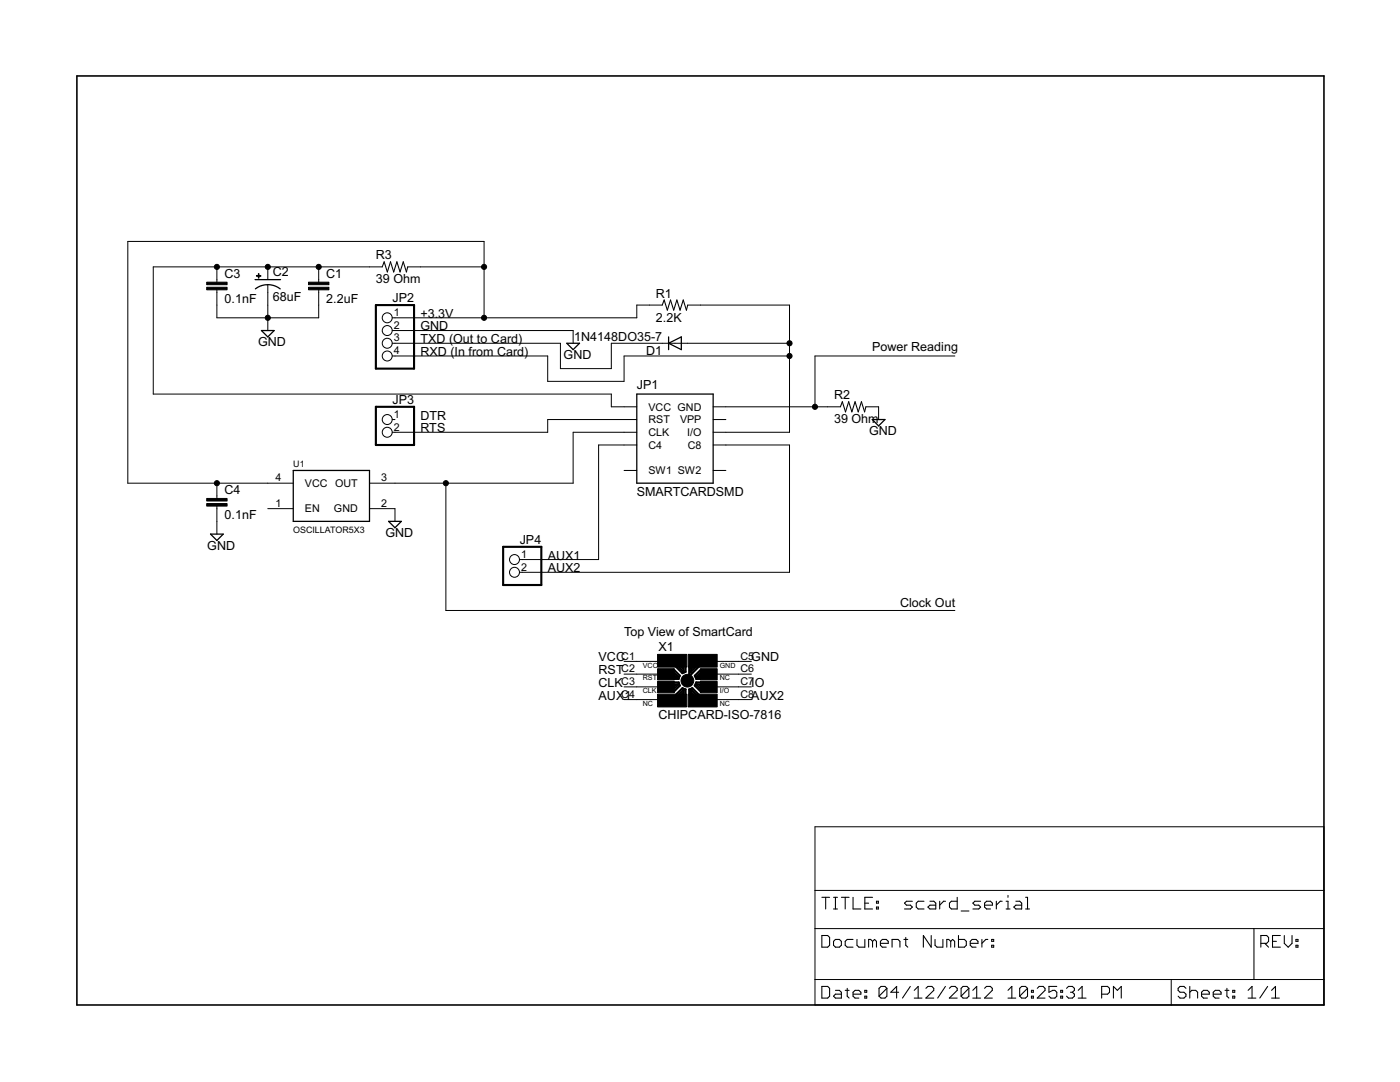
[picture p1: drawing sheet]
<svg xmlns="http://www.w3.org/2000/svg" width="279mm" height="216mm" viewBox="0 0 279 216" stroke-linecap="round" stroke-linejoin="round" font-family="sans-serif">
<path d="M50.9 55.8h5.1M53.4 56.8l1.6 .3 .9 .5M53.4 56.8l-1 .1-1.4 .7M52.2 66h2.5l-1.3 1.2zM113.1 68.5h2.6l-1.3 1.3zM127.1 78.6h15.2v17.8h-15.2zM133.4 68.5l2.6-1.3v2.6zM133.4 67.2v2.6M58.5 93.9h15.2v10.1h-15.2zM174.1 83.7h2.5l-1.3 1.3zM42 106.6h2.6l-1.3 1.2zM77.6 104h2.5l-1.3 1.3z" fill="none" stroke="#000" stroke-width=".25"/>
<g fill="none" stroke="#000" stroke-width=".2">
<path d="M43.3 57.8v5.6h20.3v-5.6M43.3 53.3v3M53.4 53.3v2.5M53.4 56.8v9.2M63.6 53.3v3M76.3 53.3h-45.7v25.3h91.4v2.6h5.1M81.4 53.3h15.2M78.3 66h36.1v2.5M78.3 68.5h33.5v5.1h10.2v-5.1h35.6M78.3 71h31v5.1h15.2v-5.1h33.1M96.6 63.4v-15.2h-71.1v48.2h33M132.2 60.9h-5.1v2.5h-48.8"/>
<path d="M137.2 60.9h20.4v25.4h-15.3M190.6 71h-28v10.2M43.3 96.4v3.1M78.3 83.7h.5M89 96.4v25.4h101.6M124.5 93.9h2.6M127.1 83.7h-17.8v2.6h-31M127.1 86.3h-12.7v10.1h-40.7M127.1 88.8h-7.6v22.9h-15.8M142.3 81.2h25.4M142.3 83.7h2.6M142.3 93.9h2.6"/>
<path d="M142.3 88.8h15.3v25.4h-53.9M172.8 81.2h2.5v2.5M43.3 101v5.6M53.4 101.5h5.1M73.7 101.5h5.1v2.5M124.5 132h7.7M124.5 134.5h7.7M124.5 137.1h7.7M124.5 139.6h7.7M142.3 132h7.6M142.3 134.5h7.6M142.3 137.1h7.6"/>
<path d="M142.3 139.6h7.6M162.6 165h101.6v35.5h-101.6zM162.6 177.7h101.6M162.6 185.3h101.6M162.6 195.5h101.6M233.7 195.5v5M250.3 185.3v10.2"/>
<circle cx="77.3" cy="71" r=".99"/>
<circle cx="77.3" cy="63.4" r=".99"/>
<circle cx="77.3" cy="68.5" r=".99"/>
<circle cx="77.3" cy="66" r=".99"/>
<circle cx="77.3" cy="86.3" r=".99"/>
<circle cx="77.3" cy="83.7" r=".99"/>
<circle cx="102.7" cy="114.2" r=".99"/>
<circle cx="102.7" cy="111.7" r=".99"/>
</g>
<g fill="none" stroke="#000" stroke-width=".42">
<path d="M75 60.9h7.6v12.7h-7.6zM75 81.2h7.6v7.6h-7.6zM100.4 109.1h7.6v7.6h-7.6zM134.5 134.2l.8 .8v.1h-.8M134.5 133.6l1.2 1.2-.3 .7h-.9M134.5 136.5l.8 .2-.8 .8M134.5 134.7l.2 .2M134.5 136.2h.9l.3 .6-1.2 1.2M134.8 136.7l-.3 .3M134.8 136.7h.1M134.8 133l1.4 1.3 .6-.2v-.9M135.4 133.1l.9 .9 .1-.9"/>
<path d="M136 133l.3 .4M136.4 138.2l-.4 .4M136.5 138.6l-.1-.9-1 .9M136.8 138.5v-.9l-.6-.3-1.3 1.3M137.5 138.5v-.9l.7-.3 1.3 1.4M137.9 138.5l.1-.8 .9 .9M137.9 133.1v.9M137.9 134l-.2 .3M138 138.2l.4 .4M138.4 133l-.4 .4M139 133l-1.1 1M139.5 133l-1.8 1.8h-.2v-1.7"/>
<path d="M139.6 136.7l.3 .3M139.8 136.2h-.9l-.2 .6 1.2 1.2M139.8 134.7l-.2 .2M139.8 136.5l-.8 .2 .9 .8M139.9 133.6l-1.2 1.2 .2 .7h.9M139.9 134.1l-.9 .9 .8 .1"/>
</g>
<g fill="none" stroke="#000" stroke-width=".21">
<path d="M76.3 53.3l.4-1.1 .6 2.1 .6-2.1 .7 2.1 .6-2.1 .6 2.1 .7-2.1 .6 2.1 .3-1M132.2 60.9l.3-1 .7 2 .6-2 .7 2 .6-2 .6 2 .7-2 .6 2 .2-1M167.7 81.2l.4-1 .6 2 .7-2 .6 2 .6-2 .7 2 .6-2 .7 2 .2-1M164 179h1.6M164.8 179v2.4M166.3 179h.8M166.7 179v2.4M167.9 179h1.6M168.7 179v2.4M170.2 179v2.4h1.6M174.1 179h-1.5v2.4h1.5M174.9 179.8h.4v.4h-.4z"/>
<path d="M182.1 179.8h-1.2l-.4 .4 .4 .4h.8l.4 .4-.4 .4h-1.2M184.4 179.8h-1.2l-.3 .4v.8l.3 .4h1.2M185.6 179.8h.8l.4 .4v1.2h-1.2l-.4-.4 .4-.4h1.2M187.5 179.8v1.6M188.7 179.8h-.4l-.8 .8M191 179v2.4h-1.1l-.4-.4v-.8l.4-.4h1.1M195.7 179.8h-1.2l-.3 .4 .3 .4h.8l.4 .4-.4 .4h-1.1M198.8 179.8v1.6M200 179.8h-.4l-.8 .8M200.8 179.8h.4v1.6M201.2 178.7v.3M202.7 179.8h.8l.4 .4v1.2h-1.2l-.4-.4 .4-.4h1.2"/>
<path d="M204.7 179h.4v2.4M164 186.7h1.2l.4 .3v1.6l-.4 .4h-1.2zM164 196.8h1.2l.4 .4v1.6l-.4 .4h-1.2zM166.3 187.8l.4-.3h.8l.4 .3v.8l-.4 .4h-.8l-.4-.4zM166.3 181.4h.8M166.7 197.6h.8l.4 .4v1.2h-1.2l-.4-.4 .4-.4h1.2M168.7 197.6h.8M169.1 197.2v1.6l.4 .4M170.2 198.4h1.6v-.4l-.4-.4h-.8l-.4 .4v.8l.4 .4h.8M170.2 187.5h-1.1l-.4 .3v.8l.4 .4h1.1M171 187.5v1.1l.4 .4h1.2v-1.5M172.6 198.8h.4v.4h-.4z"/>
<path d="M172.6 197.6h.4v.4h-.4zM172.6 180.2h.8M174.1 187.8l-.3-.3h-.4v1.5M174.1 187.8l.4-.3 .4 .3v1.2M174.1 187.8v1.2M174.9 181h.4v.4h-.4zM175.7 188.2h1.6v-.4l-.4-.3h-.8l-.4 .3v.8l.4 .4h.8M177 197.2v1.6l-.4 .4h-.8l-.4-.4M177 197.2l-.4-.4h-.8l-.4 .4v1.6M177 197.2l-1.6 1.6M178 189v-1.5h1.2l.4 .3v1.2M179.3 198h-1.5l1.1-1.2v2.4"/>
<path d="M180.4 187.5h.8M180.8 187v1.6l.4 .4M181.7 196.8l-1.6 2.4M182.5 199.2h1.5M182.5 197.6l.7-.8v2.4M184.8 197.2l.4-.4h.8l.4 .4v.4l-1.6 1.6h1.6M185.8 186.7v2.3l-1.5-2.3v2.3M186.6 187.5v1.1l.4 .4h1.2v-1.5M188.7 196.8l-1.6 2.4M189.5 197.2l.4-.4h.7l.4 .4v.4l-1.5 1.6h1.5M189.7 187.8l-.4-.3h-.3v1.5M189.7 187.8v1.2"/>
<path d="M189.7 187.8l.4-.3 .4 .3v1.2M191.3 186.7v2.3h1.2l.3-.4v-.8l-.3-.3h-1.2M191.8 181.8h1.6M193.4 197.2v1.6l-.4 .4h-.8l-.4-.4M193.4 197.2l-.4-.4h-.8l-.4 .4v1.6M193.4 197.2l-1.6 1.6M193.6 188.2h1.6v-.4l-.4-.3h-.8l-.4 .3v.8l.4 .4h.8M194.1 199.2h1.6M194.1 197.6l.8-.8v2.4M196 187.5v1.5M196.5 197.2l.4-.4h.8l.3 .4v.4l-1.5 1.6h1.5M196.5 180.6h1.6v-.4l-.4-.4h-.8l-.4 .4v.8l.4 .4h.8"/>
<path d="M197.1 187.5h-.4l-.7 .7M197.9 188.6h.4v.4h-.4zM197.9 187.5h.4v.3h-.4zM200.8 181.4h.8M201.2 199.2h1.5M201.2 197.6l.7-.8v2.4M204.7 181.4h.8M205.1 197.2v1.6l-.4 .4h-.8l-.4-.4M205.1 197.2l-.4-.4h-.8l-.4 .4v1.6M205.1 197.2l-1.6 1.6M205.8 198.8h.4v.4h-.4zM205.8 197.6h.4v.4h-.4z"/>
<path d="M207 197.2l.4-.4h.8l.4 .4v.4l-1.6 1.6h1.6M210.9 196.8h-1.6v1.2l.8-.4h.4l.4 .4v.8l-.4 .4h-.8l-.4-.4M211.7 198.8h.4v.4h-.4zM211.7 197.6h.4v.4h-.4zM212.9 197.2l.3-.4h.8l.4 .4v.4l-.4 .4M213.6 198h.4M214 198l.4 .4v.4l-.4 .4h-.8l-.3-.4M215.2 199.2h1.5M215.2 197.6l.8-.8v2.4M219.9 198.4h1.1l.4-.4v-.8l-.4-.4h-1.1v2.4M222.2 199.2v-2.4l.8 .8 .8-.8v2.4M236.7 197.2l-.4-.4h-.8l-.4 .4v.4l.4 .4h.8l.4 .4v.4l-.4 .4h-.8l-.4-.4"/>
<path d="M237.4 198l.4-.4h.8l.4 .4v1.2M237.4 196.8v2.4M239.8 198.4h1.5v-.4l-.3-.4h-.8l-.4 .4v.8l.4 .4h.8M242.1 198.4h1.6v-.4l-.4-.4h-.8l-.4 .4v.8l.4 .4h.8M244.5 197.6h.8M244.9 197.2v1.6l.4 .4M246 198.8h.4v.4h-.4zM246 197.6h.4v.4h-.4zM249.1 199.2h1.5M249.1 197.6l.8-.8v2.4M251.6 188.2h1.2l.4-.4v-.8l-.4-.3h-1.2v2.3M252.4 188.2l.8 .8"/>
<path d="M253 196.8l-1.6 2.4M253.8 199.2h1.5M253.8 197.6l.8-.8v2.4M254 187.8h.7M255.5 186.7h-1.5v2.3h1.5M256.3 186.7v1.5l.8 .8 .8-.8v-1.5M258.6 188.6h.4v.4h-.4zM258.6 187.5h.4v.3h-.4z"/>
</g>
<g fill="#000" stroke="#000" stroke-width=".2">
<path d="M41.3 57.3h4v.5h-4zM41.3 56.3h4v.5h-4zM51.2 55h.9v.1h-.9zM51.6 54.6h.1v.9h-.1zM61.6 57.3h4v.5h-4zM61.6 56.3h4v.5h-4zM41.3 99.5h4v.5h-4zM41.3 100.5h4v.5h-4zM131.2 133.4h3.4v2.3h-3.4zM131.2 136h3.4v2.2h-3.4zM131.2 130.6h5.8v2.5h-5.8zM131.2 138.5h5.8v2.6h-5.8z"/>
<path d="M137.3 138.5h5.8v2.6h-5.8zM137.3 130.6h5.8v2.5h-5.8zM139.8 133.4h3.3v2.3h-3.3zM139.8 136h3.3v2.2h-3.3z"/>
</g>
<g fill="#000" stroke="#000" stroke-width=".2">
<circle cx="43.3" cy="53.3" r=".51"/>
<circle cx="53.4" cy="53.3" r=".51"/>
<circle cx="63.6" cy="53.3" r=".51"/>
<circle cx="96.6" cy="53.3" r=".51"/>
<circle cx="53.4" cy="63.4" r=".51"/>
<circle cx="96.6" cy="63.4" r=".51"/>
<circle cx="157.6" cy="71" r=".51"/>
<circle cx="157.6" cy="68.5" r=".51"/>
<circle cx="43.3" cy="96.4" r=".51"/>
<circle cx="89" cy="96.4" r=".51"/>
<circle cx="162.6" cy="81.2" r=".51"/>
<circle cx="137.2" cy="135.8" r="1.27"/>
</g>
<path d="M15.3 15.2h248.9v185.3h-248.9z" fill="none" stroke="#000" stroke-width=".32"/>
<g font-size="2.8">
<text x="75" y="51.8">R3</text>
<text x="44.8" y="55.4">C3</text>
<text x="54.5" y="60">68uF</text>
<text x="54.5" y="55.2">C2</text>
<text x="65.1" y="55.4">C1</text>
<text x="75" y="56.6">39 Ohm</text>
<text x="130.9" y="59.4">R1</text>
<text x="44.8" y="60.5">0.1nF</text>
<text x="65.1" y="60.5">2.2uF</text>
<text x="78.3" y="60.2">JP2</text>
<text x="83.9" y="65.9">GND</text>
<text x="83.9" y="63.4">+3.3V</text>
<text x="130.9" y="64.2">2.2K</text>
<text x="51.5" y="69.1">GND</text>
<text x="83.9" y="71">RXD (In from Card)</text>
<text x="83.9" y="68.5">TXD (Out to Card)</text>
<text x="112.5" y="71.7">GND</text>
<text x="114.6" y="68">1N4148DO35-7</text>
<text x="129" y="70.7">D1</text>
<text x="174.1" y="70">Power Reading</text>
<text x="127.1" y="77.6">JP1</text>
<text x="78.3" y="80.5">JP3</text>
<text x="83.9" y="83.7">DTR</text>
<text x="166.4" y="79.7">R2</text>
<text x="83.9" y="86.3">RTS</text>
<text x="166.4" y="84.5">39 Ohm</text>
<text x="173.4" y="86.9">GND</text>
<text x="44.8" y="98.6">C4</text>
<text x="127.1" y="99">SMARTCARDSMD</text>
<text x="44.8" y="103.7">0.1nF</text>
<text x="76.9" y="107.2">GND</text>
<text x="41.4" y="109.8">GND</text>
<text x="103.7" y="108.5">JP4</text>
<text x="109.3" y="111.7">AUX1</text>
<text x="109.3" y="114.2">AUX2</text>
<text x="179.7" y="121.1">Clock Out</text>
<text x="119.5" y="132">VCC</text>
<text x="124.5" y="126.9">Top View of SmartCard</text>
<text x="131.4" y="129.9">X1</text>
<text x="149.9" y="132">GND</text>
<text x="119.5" y="134.5">RST</text>
<text x="119.5" y="137">CLK</text>
<text x="149.9" y="137">IO</text>
<text x="119.5" y="139.6">AUX1</text>
<text x="131.4" y="143.4">CHIPCARD-ISO-7816</text>
<text x="149.9" y="139.6">AUX2</text>
</g>
<g font-size="2.4">
<text x="78.6" y="63.1">1</text>
<text x="78.6" y="65.6">2</text>
<text x="78.6" y="68.1">3</text>
<text x="78.6" y="70.7">4</text>
<text x="78.6" y="83.4">1</text>
<text x="129.4" y="81.9">VCC GND</text>
<text x="78.6" y="85.9">2</text>
<text x="129.4" y="84.5">RST</text>
<text x="129.4" y="87">CLK</text>
<text x="129.4" y="89.6">C4</text>
<text x="135.7" y="84.5">VPP</text>
<text x="137.1" y="87">I/O</text>
<text x="137.3" y="89.6">C8</text>
<text x="129.4" y="94.6">SW1 SW2</text>
<text x="55" y="101.1">1</text>
<text x="55" y="96.1">4</text>
<text x="60.9" y="97.2">VCC OUT</text>
<text x="76.1" y="101.1">2</text>
<text x="76.1" y="96.1">3</text>
<text x="60.9" y="102.3">EN</text>
<text x="66.7" y="102.3">GND</text>
<text x="104" y="111.3">1</text>
<text x="104" y="113.8">2</text>
<text x="124" y="131.6">C1</text>
<text x="147.8" y="131.6">C5</text>
<text x="124" y="134.2">C2</text>
<text x="124" y="136.7">C3</text>
<text x="147.8" y="136.7">C7</text>
<text x="147.8" y="134.2">C6</text>
<text x="124" y="139.2">C4</text>
<text x="147.8" y="139.2">C8</text>
</g>
<g font-size="2">
<text x="58.5" y="93.1">U1</text>
<text x="58.5" y="106.3">OSCILLATOR5X3</text>
</g>
<g font-size="1.6">
<text x="128.3" y="133.3">VCC</text>
<text x="128.3" y="135.8">RST</text>
<text x="143.6" y="133.3">GND</text>
<text x="143.6" y="135.8">NC</text>
<text x="128.3" y="138.4">CLK</text>
<text x="128.3" y="140.9">NC</text>
<text x="143.6" y="138.4">I/O</text>
<text x="143.6" y="140.9">NC</text>
</g>
</svg>
